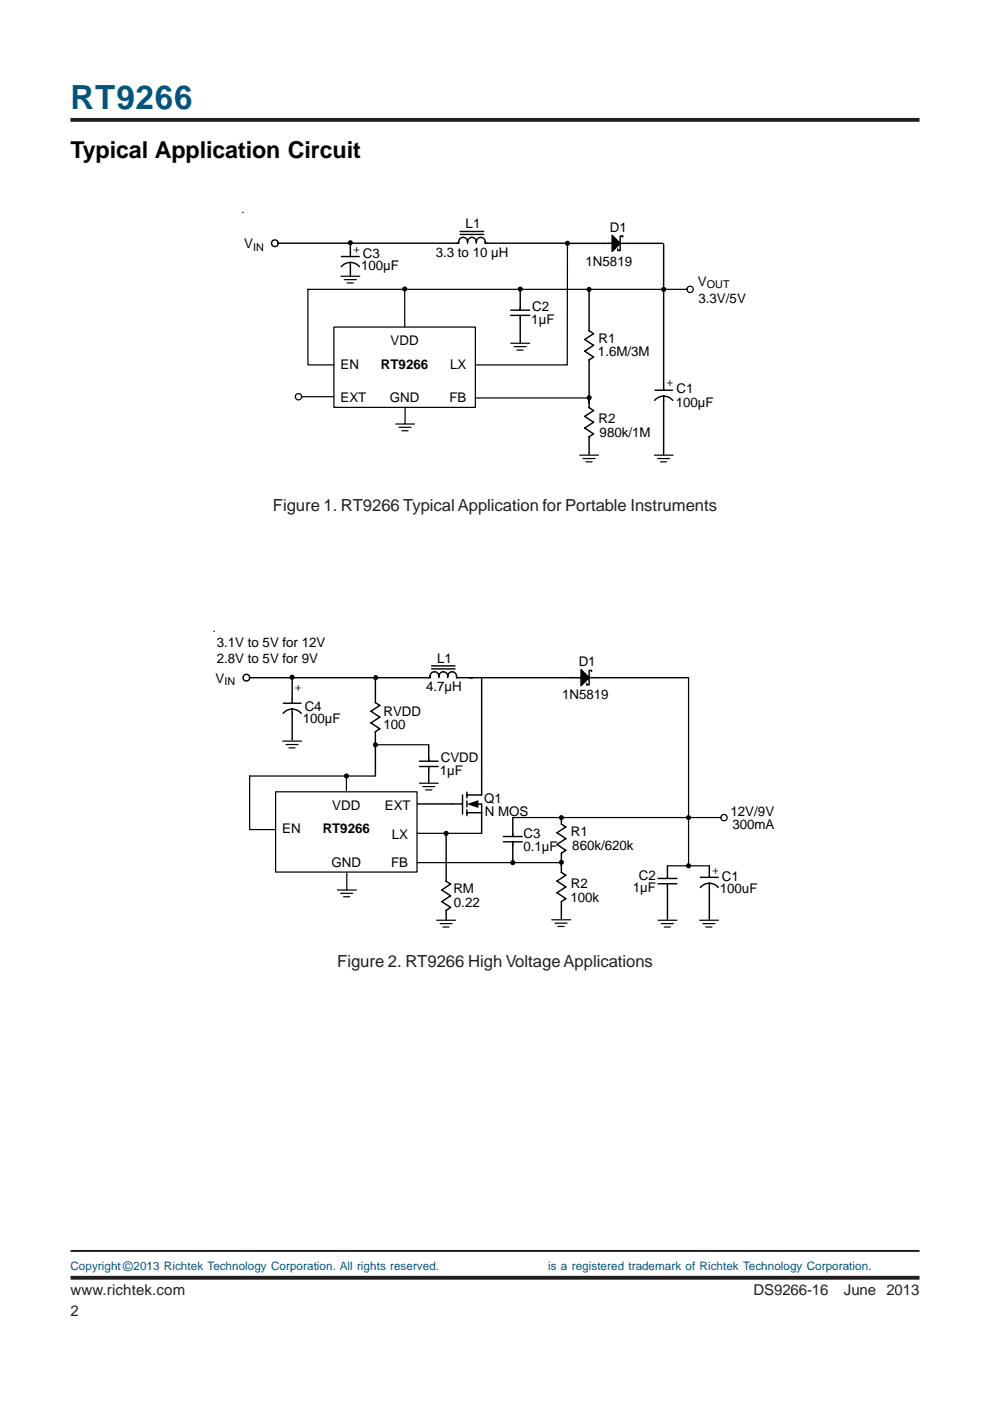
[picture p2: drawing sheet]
<svg xmlns="http://www.w3.org/2000/svg" width="210mm" height="297mm" viewBox="0 0 210 297" stroke-linecap="round" stroke-linejoin="round" font-family="sans-serif">
<path d="M14.9 25.4h180.1M15 270.9h180" fill="none" stroke="#231f20" stroke-width=".81" stroke-linecap="butt"/>
<path d="M15 265.2h180" fill="none" stroke="#231f20" stroke-width=".42"/>
<path d="M70.8 69.3h30v17.1h-30z" fill="#fff"/>
<g fill="none" stroke="#000" stroke-width=".26">
<path d="M72.3 58.6h4M73 59.3h2.5M73.6 60h1.3M120.3 51.3v26.1h-19.5M70.8 69.3h30v17.1h-30zM85.8 61.3v8M108.3 72.8h4M109 73.5h2.6M109.6 74.2h1.3M145.7 61.3h-80.4v16.1h5.5M63.9 84.1h6.9M83.9 89.9h4"/>
<path d="M84.6 90.6h2.5M85.2 91.3h1.3M85.9 86.3v3.5M100.8 84.4h24M122.9 96.5h4M123.6 97.2h2.6M124.2 97.9h1.3M138.7 96.5h4M139.4 97.2h2.6M140 97.9h1.3"/>
<circle cx="146.3" cy="61.4" r=".67"/>
<circle cx="63.3" cy="84.1" r=".68"/>
</g>
<g fill="none" stroke="#000" stroke-width=".3">
<path d="M72.4 54.4h3.8M74.3 55.7l.8 .1 1.1 .7M74.3 55.7a2.42 2.42 0 0 0-1.9 .8M74.3 51.5v2.9M74.3 55.7v2.8M97.6 49.7h4.9M97.6 49.1h4.9M99.1 51.3a.96 .96 0 0 0-1.1-1 .96 .96 0 0 0-.7 1.3h-38.3M99.1 51.3a.94 .94 0 0 1 1-1 .94 .94 0 0 1 .9 1M99.1 51.3v.3M101 51.3a.96 .96 0 0 1 1.1-1 .96 .96 0 0 1 .8 1.3h26.9M101 51.3v.3"/>
<path d="M129.8 49.9l1.7 1.7-1.7 1.7zM131.5 51.6v1.5h-.5v-.3M131.5 51.6h9M132 50.2v-.1h-.5v1.5M140.7 51.7v31M108.3 66.9h4M108.3 65.8h4M110.3 61.1v4.7M110.3 66.9v5.8M124.9 61.3v8.8l.9 .6-1.8 1.3 1.8 1.2-1.8 1.3 1.8 1.2-.9 .6v10.1l.9 .7-1.8 1.2 1.8 1.2-1.8 1.3 1.8 1.2-.9 .6v3.8M138.9 82.7h3.7M140.7 84l.9 .1 1 .8"/>
<path d="M140.7 84l-.8 .1-1.1 .8M140.7 84v12.4"/>
<circle cx="58.3" cy="51.6" r=".71"/>
</g>
<path d="M51.4 45h.1M74.3 51.5v.4M120.3 51.6v.4M85.8 61.3v.4M110.3 61.3v.4M124.9 61.3v.4M140.7 61.3v.4M124.9 84.3v.4" fill="none" stroke="#000" stroke-width=".21"/>
<g fill="#000">
<path d="M129.8 49.9l1.7 1.7-1.7 1.7z"/>
<circle cx="74.3" cy="51.5" r=".54"/>
<circle cx="120.3" cy="51.6" r=".54"/>
<circle cx="85.8" cy="61.3" r=".53"/>
<circle cx="110.3" cy="61.3" r=".54"/>
<circle cx="124.9" cy="61.4" r=".53"/>
<circle cx="140.7" cy="61.3" r=".54"/>
<circle cx="124.9" cy="84.3" r=".53"/>
</g>
<path d="M58.4 167.9h30v17h-30z" fill="#fff"/>
<g fill="none" stroke="#000" stroke-width=".26">
<path d="M59.9 157.1h4M60.6 157.9h2.6M61.2 158.6h1.4M79.6 157.9h11.3M146 143.7v39.9M58.4 167.9h30v17h-30zM73.5 164.5v3.4M79.5 164.5h-26.6v11.4h5.5M88.4 176.7h13.7M88.9 166.1h4M89.6 166.8h2.6M90.2 167.5h1.4"/>
<path d="M108.7 173.3h44.1M71.5 188.7h4M72.2 189.4h2.6M72.8 190.1h1.4M73.5 185.1v3.5M88.4 182.9h30.6M92.6 195.1h4M93.3 195.8h2.5M93.9 196.5h1.3M117 195h4M117.7 195.7h2.5M118.3 196.4h1.3"/>
<path d="M139.5 195.1h4M140.2 195.8h2.6M140.8 196.5h1.3M141.5 183.6h8.9M148.3 195.1h4M149 195.8h2.6M149.6 196.5h1.4"/>
<circle cx="153.5" cy="173.4" r=".67"/>
</g>
<g fill="none" stroke="#000" stroke-width=".3">
<path d="M60.1 149.1h3.7M61.9 150.3l1.3 .4 .7 .5M61.9 150.3l-1.2 .4-.7 .5M61.9 143.9v5.2M61.9 150.3v6.6M79.6 143.9v5.1l.9 .6-1.9 1.2 1.9 1.2-1.9 1.3 1.9 1.2-.9 .6v9.4M90.9 157.9v3.5M91.5 141.8h5M91.5 141.2h5M93.1 143.4a.96 .96 0 0 0-1.2-1 .96 .96 0 0 0-.7 1.3h-38.3M93.1 143.4a.94 .94 0 0 1 .9-1 .94 .94 0 0 1 .9 1M93.1 143.4v.3"/>
<path d="M94.9 143.4a.96 .96 0 0 1 1.2-1 .96 .96 0 0 1 .7 1.3h26.4M94.9 143.4v.3M102.1 143.9v24.7h-3.1M123.2 142l1.7 1.7-1.7 1.7zM124.9 143.7v1.5h-.5v-.3M124.9 143.7h21M125.4 142.3v-.2h-.5v1.6M88.5 170.4h9.6M88.9 162.5h4M88.9 161.4h4M90.9 162.5v3.4M94.6 177v9.8l.9 .6-1.8 1.3 1.8 1.2-1.8 1.3 1.8 1.2-.9 .6v2"/>
<path d="M98.1 168.6v4M99 168v1.2M99 169.8v1.3M99 171.7v1.2M99 172.3h3.1M101.3 170.5h.7M102.1 170.4v6.3M106.7 178.5h4M106.7 177.4h4M108.7 173.3v4.1M108.7 178.5v4.5M119 173.5v1.2l1 .6-1.9 1.3 1.9 1.2-1.9 1.2 1.9 1.3-1 .6v4.1l1 .6-1.9 1.2 1.9 1.2-1.9 1.3 1.9 1.2-1 .7v3.7"/>
<path d="M139.5 187.4h4M139.5 186.2h4M141.5 183.6v2.6M141.5 187.4v7.6M148.5 186h3.8M150.4 187.3a2.38 2.38 0 0 1 1.9 .9M150.4 187.3a2.39 2.39 0 0 0-1.9 .9M150.4 183.6v2.4M150.4 187.3v7.7"/>
<circle cx="52.2" cy="143.7" r=".71"/>
</g>
<path d="M45.3 133.8h.1M61.9 143.6v.4M79.6 157.9v.4M79.7 143.7v.4M73.5 164.5v.4M94.6 176.7v.4M119 173.3v.4M146 173.3v.4M108.7 182.9v.4M119 182.8v.4M146 183.6v.4" fill="none" stroke="#000" stroke-width=".21"/>
<g fill="#000">
<path d="M123.2 142l1.7 1.7-1.7 1.7zM99 170.5l2.4-.8v1.6z"/>
<circle cx="61.9" cy="143.6" r=".55"/>
<circle cx="79.6" cy="157.9" r=".55"/>
<circle cx="79.6" cy="143.7" r=".55"/>
<circle cx="73.5" cy="164.5" r=".55"/>
<circle cx="94.6" cy="176.7" r=".54"/>
<circle cx="119" cy="173.3" r=".54"/>
<circle cx="146" cy="173.3" r=".53"/>
<circle cx="108.7" cy="182.9" r=".54"/>
<circle cx="119" cy="182.8" r=".54"/>
<circle cx="146" cy="183.6" r=".53"/>
</g>
<text font-size="7.1" fill="#00547d" x="14.9" y="23.2">RT9266</text>
<text font-size="4.9" x="14.9" y="33.5">Typical Application Circuit</text>
<g font-size="3.5" fill="#231f20">
<text x="57.9" y="108.4">Figure 1. RT9266 Typical Application for Portable Instruments</text>
<text x="71.5" y="205">Figure 2. RT9266 High Voltage Applications</text>
</g>
<g font-size="3.2" fill="#231f20">
<text x="14.9" y="274.5">www.richtek.com</text>
<text x="159.8" y="274.5">DS9266-16</text>
<text x="178.9" y="274.5">June 2013</text>
<text x="14.9" y="279">2</text>
</g>
<g font-size="2.8">
<text x="51.8" y="52.7">V</text>
<text x="74.9" y="52.2" transform="rotate(90 74.9 52.2)">+</text>
<text x="98.7" y="48.4">L1</text>
<text x="129.3" y="49.3">D1</text>
<text x="76.6" y="57.1">100µF</text>
<text x="77" y="54.6">C3</text>
<text x="92.4" y="54.4">3.3 to 10 µH</text>
<text x="124.2" y="56.3">1N5819</text>
<text x="112.8" y="66">C2</text>
<text x="147.9" y="60.6">V</text>
<text x="148.1" y="64.3">3.3V/5V</text>
<text x="112.7" y="68.7">1µF</text>
<text x="82.8" y="73.2">VDD</text>
<text x="126.8" y="75.6">1.6M/3M</text>
<text x="126.9" y="72.7">R1</text>
<text x="72.2" y="78.2">EN</text>
<text x="80.8" y="78.2">RT9266</text>
<text x="95.4" y="78.2">LX</text>
<text x="141.3" y="80.3" transform="rotate(90 141.3 80.3)">+</text>
<text x="143.5" y="83.3">C1</text>
<text x="72.2" y="85.2">EXT</text>
<text x="82.6" y="85.2">GND</text>
<text x="95.3" y="85.2">FB</text>
<text x="126.9" y="89.8">R2</text>
<text x="143.3" y="86.2">100µF</text>
<text x="127.1" y="92.7">980k/1M</text>
<text x="46" y="137.2">3.1V to 5V for 12V</text>
<text x="46" y="140.6">2.8V to 5V for 9V</text>
<text x="92.7" y="140.5">L1</text>
<text x="122.7" y="141.3">D1</text>
<text x="45.7" y="144.8">V</text>
<text x="62.5" y="145" transform="rotate(90 62.5 145)">+</text>
<text x="90.3" y="146.5">4.7µH</text>
<text x="119.2" y="148.3">1N5819</text>
<text x="64.2" y="153.3">100µF</text>
<text x="64.6" y="150.8">C4</text>
<text x="81.3" y="151.8">RVDD</text>
<text x="81.3" y="154.6">100</text>
<text x="93.5" y="161.6">CVDD</text>
<text x="93.2" y="164.4">1µF</text>
<text x="70.5" y="171.7">VDD</text>
<text x="81.6" y="171.8">EXT</text>
<text x="102.6" y="170.4">Q1</text>
<text x="102.8" y="173">N MOS</text>
<text x="154.9" y="172.9">12V/9V</text>
<text x="59.8" y="176.7">EN</text>
<text x="68.4" y="176.7">RT9266</text>
<text x="83.1" y="177.8">LX</text>
<text x="111" y="177.8">C3</text>
<text x="121" y="177.3">R1</text>
<text x="155.3" y="175.8">300mA</text>
<text x="70.3" y="183.7">GND</text>
<text x="82.9" y="183.7">FB</text>
<text x="111" y="180.5">0.1µF</text>
<text x="121.3" y="180.2">860k/620k</text>
<text x="151" y="183.9" transform="rotate(90 151 183.9)">+</text>
<text x="96.1" y="189.4">RM</text>
<text x="120.9" y="191.2">100k</text>
<text x="121" y="188.3">R2</text>
<text x="134.2" y="189.1">1µF</text>
<text x="135.5" y="186.6">C2</text>
<text x="152.6" y="189.3">100uF</text>
<text x="153" y="186.8">C1</text>
<text x="96.2" y="192.3">0.22</text>
</g>
<text font-size="2.8" fill="#00547d" x="26.1" y="269.5">©</text>
<g font-size="2.5" fill="#00547d">
<text x="14.9" y="269.3">Copyright</text>
<text x="28.3" y="269.3">2013 Richtek Technology Corporation. All rights reserved.</text>
<text x="116.2" y="269.3">is a registered trademark of Richtek Technology Corporation.</text>
</g>
<g font-size="2.3">
<text x="53.7" y="53.2">IN</text>
<text x="149.8" y="61">OUT</text>
<text x="47.6" y="145.3">IN</text>
</g>
</svg>
